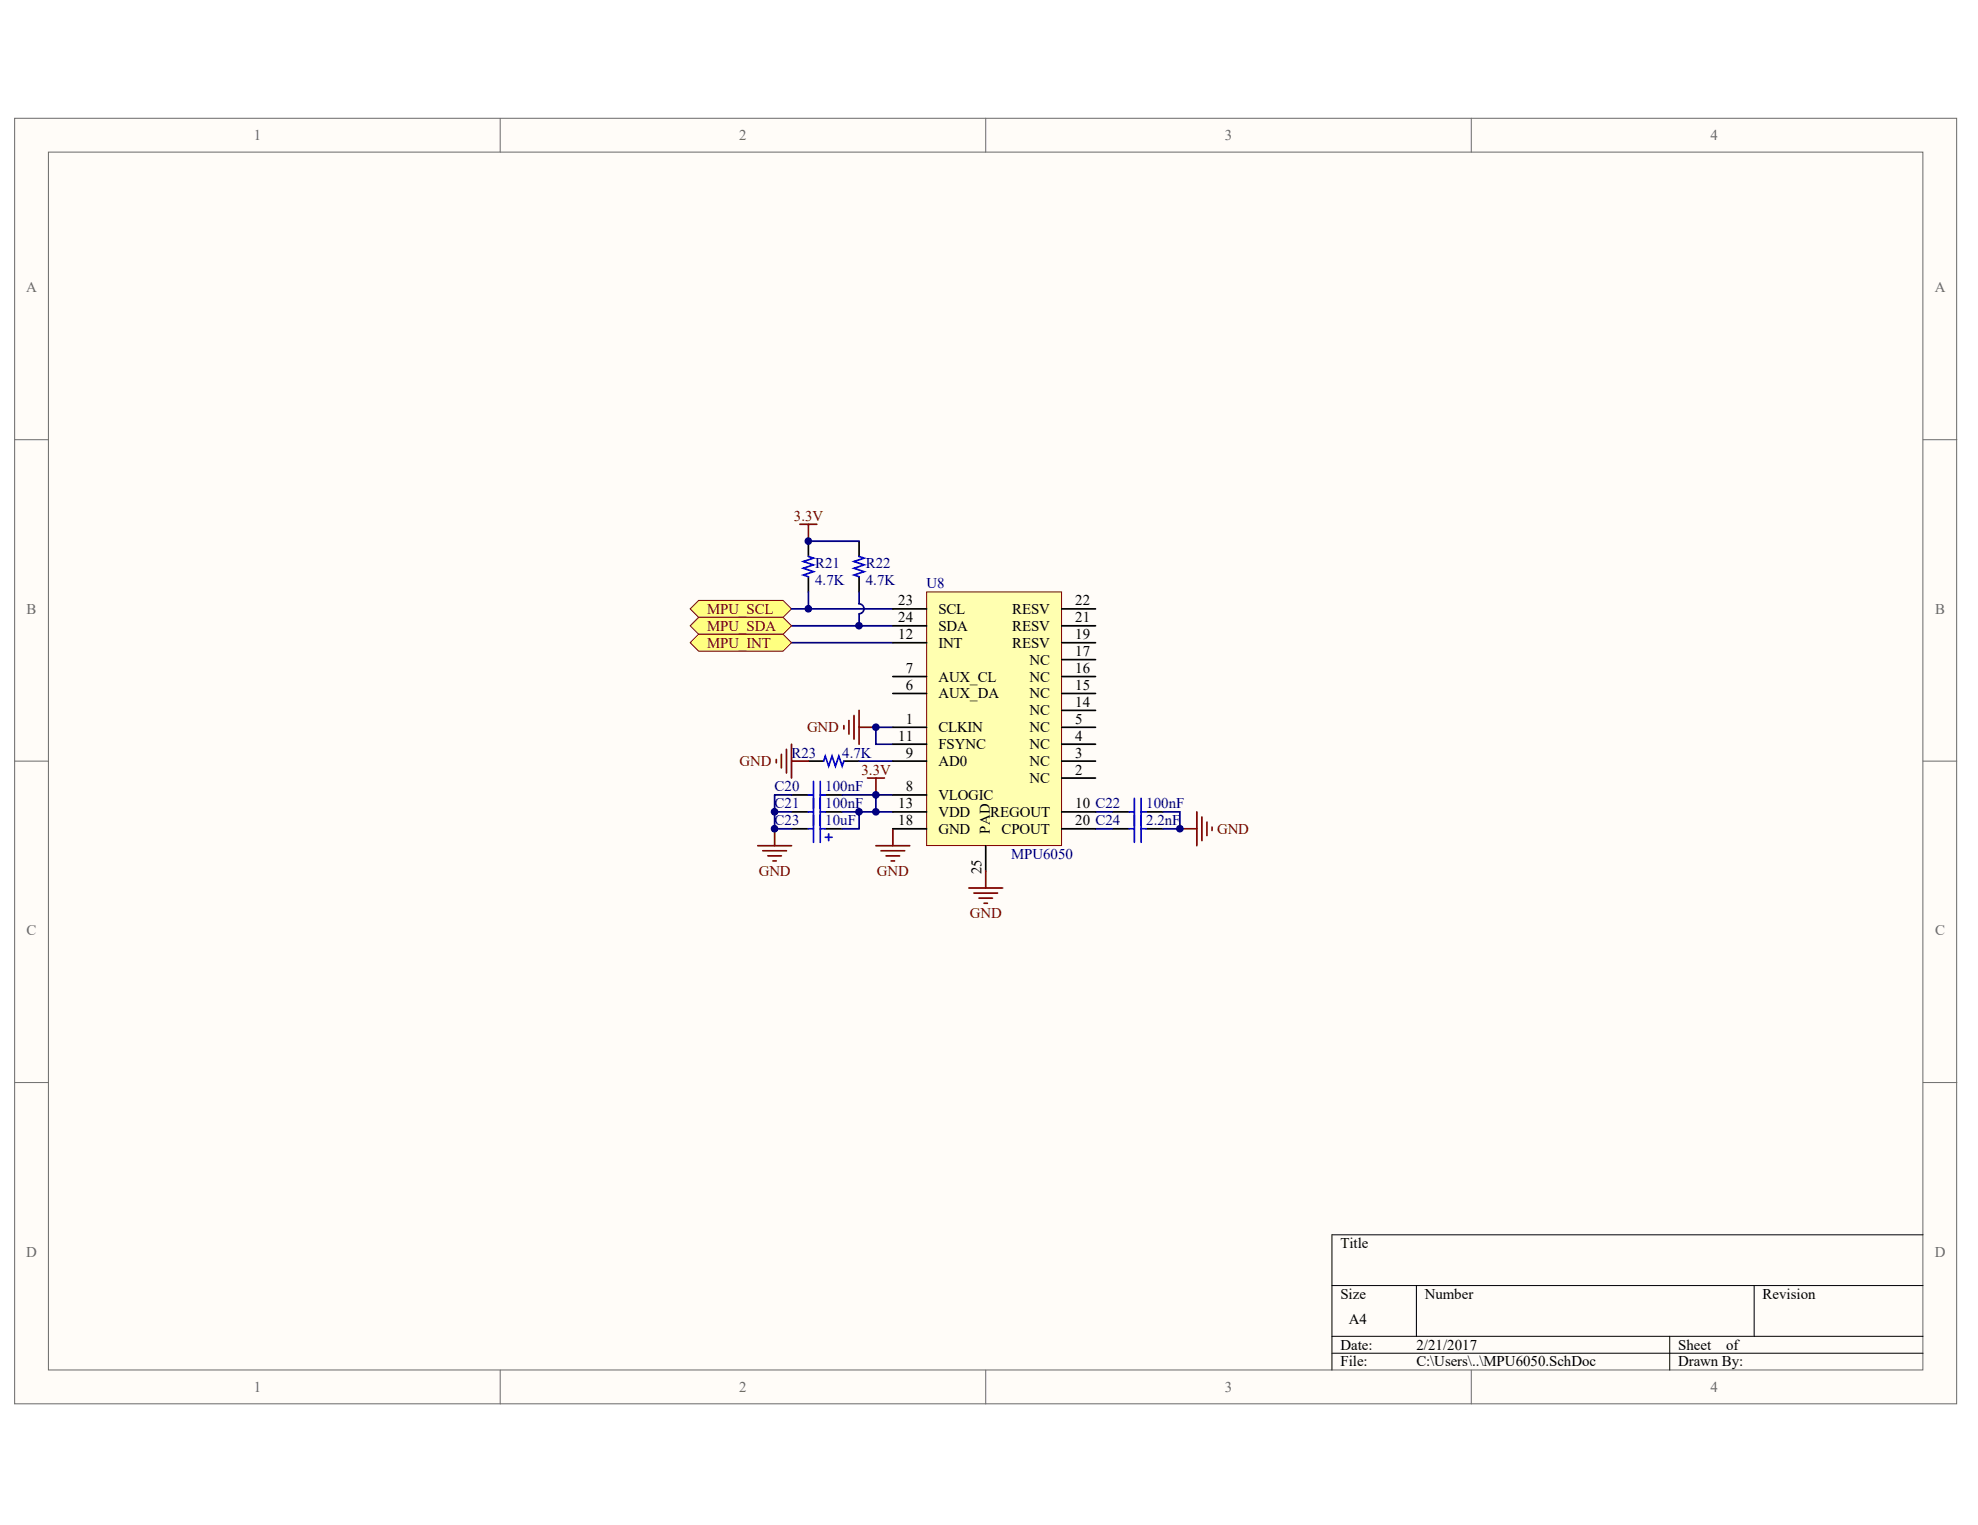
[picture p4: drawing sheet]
<svg xmlns="http://www.w3.org/2000/svg" width="279mm" height="215mm" viewBox="0 0 279 215" stroke-linecap="round" stroke-linejoin="round" font-family="sans-serif">
<g fill="#fffcf8" stroke="#696969" stroke-width=".14">
<path d="M2.1 16.7h273.9v181.4h-273.9z"/>
<path d="M6.8 21.5h264.5v171.8h-264.5z"/>
</g>
<path d="M70.6 16.7v4.8M139.1 16.7v4.8M207.6 16.7v4.8M2.1 62h4.7M271.3 62h4.8M2.1 107.4h4.7M271.3 107.4h4.8M2.1 152.8h4.7M271.3 152.8h4.8M70.6 193.3v4.8M139.1 193.3v4.8M207.6 193.3v4.8" fill="none" stroke="#696969" stroke-width=".14"/>
<path d="M271.3 174.2h-83.4v19.1M187.9 181.4h83.4M187.9 188.6h83.4M187.9 191h83.4M199.8 181.4v7.2M235.6 188.6v4.7M247.5 181.4v7.2" fill="none" stroke="#000" stroke-width=".14"/>
<path d="M98.6 84.7h11.9l1.2 1.2-1.2 1.2h-11.9l-1.2-1.2z" fill-rule="evenodd" fill="#ffff80" stroke="#800000" stroke-width=".14"/>
<path d="M111.7 85.9h14.3M111.7 88.3h14.3" fill="none" stroke="#000080" stroke-width=".24"/>
<path d="M114 76.4v2.1M114 81.4v2.1" fill="none" stroke="#000" stroke-width=".24"/>
<path d="M114 78.5l.8 .3-1.5 .4 1.5 .5-1.5 .5 1.5 .5-1.5 .4 .7 .3" fill="none" stroke="#00f" stroke-width=".24"/>
<path d="M98.6 87.1h11.9l1.2 1.2-1.2 1.2h-11.9l-1.2-1.2z" fill-rule="evenodd" fill="#ffff80" stroke="#800000" stroke-width=".14"/>
<path d="M121.2 76.4v2.1M121.2 81.4v2.1M111.7 117h2.3M111.7 112.2h2.3M116.4 117h2.4M116.4 112.2h2.4M156.9 117h2.4M156.9 114.6h2.4M161.7 117h2.4M161.7 114.6h2.4" fill="none" stroke="#000" stroke-width=".24"/>
<g fill="none" stroke="#00f" stroke-width=".24">
<path d="M121.2 78.5l.7 .3-1.4 .4 1.4 .5-1.4 .5 1.4 .5-1.4 .4 .7 .3M114 117h.8M114 112.2h.8M114.8 110.3v3.8M114.8 115v3.9M115.7 117h.7M115.7 110.3v3.8M115.7 115v3.9M115.7 112.2h.7M159.3 117h.7M159.3 114.6h.7M160 112.7v6.2"/>
<path d="M161 112.7v6.2M161 117h.7M161 114.6h.7"/>
</g>
<path d="M114 76.4h7.2M111.7 90.7h14.3M114 83.5v2.4M121.2 83.5v1.7a.7 .7 0 0 1 .7 .7 .7 .7 0 0 1-.7 .7v1.7M109.3 112.2h2.4M126 102.6h-2.4v2.4h2.4M154.5 117h2.4M154.5 114.6h2.4M164.1 114.6h2.4v2.4h-2.4" fill="none" stroke="#000080" stroke-width=".24"/>
<g fill="none" stroke="#800000" stroke-width=".24">
<path d="M112.9 74h2.3M114 74v2.4M106.9 119.3h4.8M109.3 117v2.3M119 102.4v.5M119.8 101.7v1.9M120.5 101v3.3M121.2 100.2v4.8M121.2 102.6h2.4M122.4 109.8h2.4M123.6 119.3h4.7M123.6 109.8v2.4"/>
<path d="M126 117v2.3M166.5 117h2.3M168.8 114.6v4.7M169.6 115.3v3.3M170.3 116v1.9M171 116.7v.5M107.6 120.1h3.3M108.3 120.8h1.9M109 121.5h.5M124.3 120.1h3.3M125 120.8h1.9M125.7 121.5h.5"/>
</g>
<path d="M116.4 118.1h1M116.9 117.7v.9" fill="none" stroke="#0000b4" stroke-width=".24"/>
<path d="M98.6 89.5h11.9l1.2 1.2-1.2 1.2h-11.9l-1.2-1.2z" fill-rule="evenodd" fill="#ffff80" stroke="#800000" stroke-width=".14"/>
<path d="M111.7 114.6h2.3M114 107.4h2.2M116.4 114.6h2.4M119 107.4h2.2" fill="none" stroke="#000" stroke-width=".24"/>
<path d="M114 114.6h.8M114.8 112.7v3.8M115.7 112.7v3.8M115.7 114.6h.7M116.2 107.4l.2-.7 .5 1.4 .5-1.4 .5 1.4 .4-1.4 .5 1.4 .2-.7" fill="none" stroke="#00f" stroke-width=".24"/>
<path d="M109.3 112.2v4.8h2.4M109.3 114.6h2.4M118.8 114.6h7.2M118.8 112.2h7.2M121.2 114.6v2.4h-2.4M121.2 107.4h4.8M123.6 112.2v2.4" fill="none" stroke="#000080" stroke-width=".24"/>
<path d="M109.5 107.2v.4M110.2 106.4v2M110.9 105.7v3.4M111.7 105v4.8M111.7 107.4h2.3" fill="none" stroke="#800000" stroke-width=".24"/>
<path d="M130.7 83.5h19.1v35.8h-19.1z" fill="#ffffb0" stroke="#800000" stroke-width=".14"/>
<g fill="none" stroke="#000" stroke-width=".24">
<path d="M126 85.9h4.7M126 88.3h4.7M126 90.7h4.7M126 95.5h4.7M126 97.9h4.7M149.8 85.9h4.7M149.8 88.3h4.7M149.8 90.7h4.7M149.8 95.5h4.7M149.8 97.9h4.7M149.8 93.1h4.7M126 102.6h4.7"/>
<path d="M126 105h4.7M126 107.4h4.7M126 112.2h4.7M126 114.6h4.7M126 117h4.7M139.1 119.3v3.6M149.8 102.6h4.7M149.8 105h4.7M149.8 107.4h4.7M149.8 114.6h4.7M149.8 117h4.7M149.8 109.8h4.7"/>
<path d="M149.8 100.2h4.7"/>
</g>
<path d="M136.7 125.3h4.7M137.4 126h3.3M138.1 126.7h1.9M138.8 127.5h.5M139.1 122.9v2.4" fill="none" stroke="#800000" stroke-width=".24"/>
<g fill="#000080" stroke="#000080" stroke-width=".14">
<circle cx="109.3" cy="116.9" r=".47"/>
<circle cx="109.3" cy="114.6" r=".47"/>
<circle cx="114" cy="85.9" r=".47"/>
<circle cx="114" cy="76.4" r=".47"/>
<circle cx="121.2" cy="114.6" r=".47"/>
<circle cx="121.2" cy="88.3" r=".47"/>
<circle cx="123.6" cy="114.6" r=".47"/>
<circle cx="123.6" cy="112.2" r=".47"/>
<circle cx="123.6" cy="102.6" r=".47"/>
<circle cx="166.4" cy="116.9" r=".47"/>
</g>
<g font-size="2.1" fill="#696969">
<text x="35.8" y="19.8">1</text>
<text x="104.3" y="19.8">2</text>
<text x="172.8" y="19.8">3</text>
<text x="241.3" y="19.8">4</text>
<text x="3.7" y="41.2">A</text>
<text x="272.9" y="41.2">A</text>
<text x="3.8" y="86.6">B</text>
<text x="273" y="86.6">B</text>
<text x="3.8" y="132">C</text>
<text x="273" y="132">C</text>
<text x="3.7" y="177.3">D</text>
<text x="272.9" y="177.3">D</text>
<text x="35.8" y="196.4">1</text>
<text x="104.3" y="196.4">2</text>
<text x="172.8" y="196.4">3</text>
<text x="241.3" y="196.4">4</text>
</g>
<g font-size="2.1" fill="#800000">
<text x="112" y="73.5">3.3V</text>
<text x="99.8" y="86.6">MPU_SCL</text>
<text x="99.8" y="89">MPU_SDA</text>
<text x="99.8" y="91.4">MPU_INT</text>
<text x="113.9" y="103.3">GND</text>
<text x="104.3" y="108.1">GND</text>
<text x="121.5" y="109.3">3.3V</text>
<text x="171.7" y="117.7">GND</text>
<text x="107" y="123.6">GND</text>
<text x="123.7" y="123.6">GND</text>
<text x="136.8" y="129.6">GND</text>
</g>
<g font-size="2.1" fill="#000080">
<text x="115" y="82.6">4.7K</text>
<text x="115" y="80.2">R21</text>
<text x="122.1" y="82.6">4.7K</text>
<text x="122.1" y="80.2">R22</text>
<text x="130.7" y="83">U8</text>
<text x="111.7" y="106.9">R23</text>
<text x="118.8" y="106.9">4.7K</text>
<text x="109.3" y="111.7">C20</text>
<text x="116.4" y="111.7">100nF</text>
<text x="109.3" y="116.5">C23</text>
<text x="109.3" y="114.1">C21</text>
<text x="116.4" y="116.5">10uF</text>
<text x="116.4" y="114.1">100nF</text>
<text x="161.7" y="116.5">2.2nF</text>
<text x="161.7" y="114.1">100nF</text>
<text x="142.6" y="121.2">MPU6050</text>
</g>
<g font-size="2.1">
<text x="126.7" y="85.4">23</text>
<text x="126.7" y="87.8">24</text>
<text x="132.4" y="86.6">SCL</text>
<text x="132.4" y="89">SDA</text>
<text x="142.8" y="89">RESV</text>
<text x="142.8" y="86.6">RESV</text>
<text x="151.7" y="87.8">21</text>
<text x="151.7" y="85.4">22</text>
<text x="126.7" y="90.2">12</text>
<text x="127.8" y="95">7</text>
<text x="132.4" y="91.4">INT</text>
<text x="142.8" y="91.4">RESV</text>
<text x="145.2" y="93.8">NC</text>
<text x="151.7" y="95">16</text>
<text x="151.7" y="92.6">17</text>
<text x="151.7" y="90.2">19</text>
<text x="127.8" y="97.4">6</text>
<text x="132.4" y="96.2">AUX_CL</text>
<text x="132.4" y="98.6">AUX_DA</text>
<text x="145.2" y="100.9">NC</text>
<text x="145.2" y="98.6">NC</text>
<text x="145.2" y="96.2">NC</text>
<text x="151.7" y="99.8">14</text>
<text x="151.7" y="97.4">15</text>
<text x="126.7" y="104.5">11</text>
<text x="127.8" y="102.1">1</text>
<text x="127.8" y="106.9">9</text>
<text x="132.4" y="103.3">CLKIN</text>
<text x="132.4" y="105.7">FSYNC</text>
<text x="145.2" y="105.7">NC</text>
<text x="145.2" y="103.3">NC</text>
<text x="151.7" y="106.9">3</text>
<text x="151.7" y="104.5">4</text>
<text x="151.7" y="102.1">5</text>
<text x="127.8" y="111.7">8</text>
<text x="132.4" y="108.1">AD0</text>
<text x="132.4" y="112.9">VLOGIC</text>
<text x="145.2" y="110.5">NC</text>
<text x="145.2" y="108.1">NC</text>
<text x="151.7" y="109.3">2</text>
<text x="126.7" y="114.1">13</text>
<text x="126.7" y="116.5">18</text>
<text x="132.4" y="115.3">VDD</text>
<text x="132.4" y="117.7">GND</text>
<text x="139.7" y="117.7" transform="rotate(-90 139.7 117.7)">PAD</text>
<text x="139.7" y="115.3">REGOUT</text>
<text x="141.3" y="117.7">CPOUT</text>
<text x="151.7" y="116.5">20 C24</text>
<text x="151.7" y="114.1">10 C22</text>
<text x="138.5" y="123.4" transform="rotate(-90 138.5 123.4)">25</text>
<text x="189.1" y="176.1">Title</text>
<text x="189.1" y="183.3">Size</text>
<text x="201" y="183.3">Number</text>
<text x="248.7" y="183.3">Revision</text>
<text x="189.1" y="190.4">Date:</text>
<text x="190.3" y="186.9">A4</text>
<text x="199.8" y="190.4">2/21/2017</text>
<text x="236.7" y="190.4">Sheet</text>
<text x="243.5" y="190.4">of</text>
<text x="189.1" y="192.8">File:</text>
<text x="199.8" y="192.8">C:\Users\..\MPU6050.SchDoc</text>
<text x="236.7" y="192.8">Drawn By:</text>
</g>
</svg>
